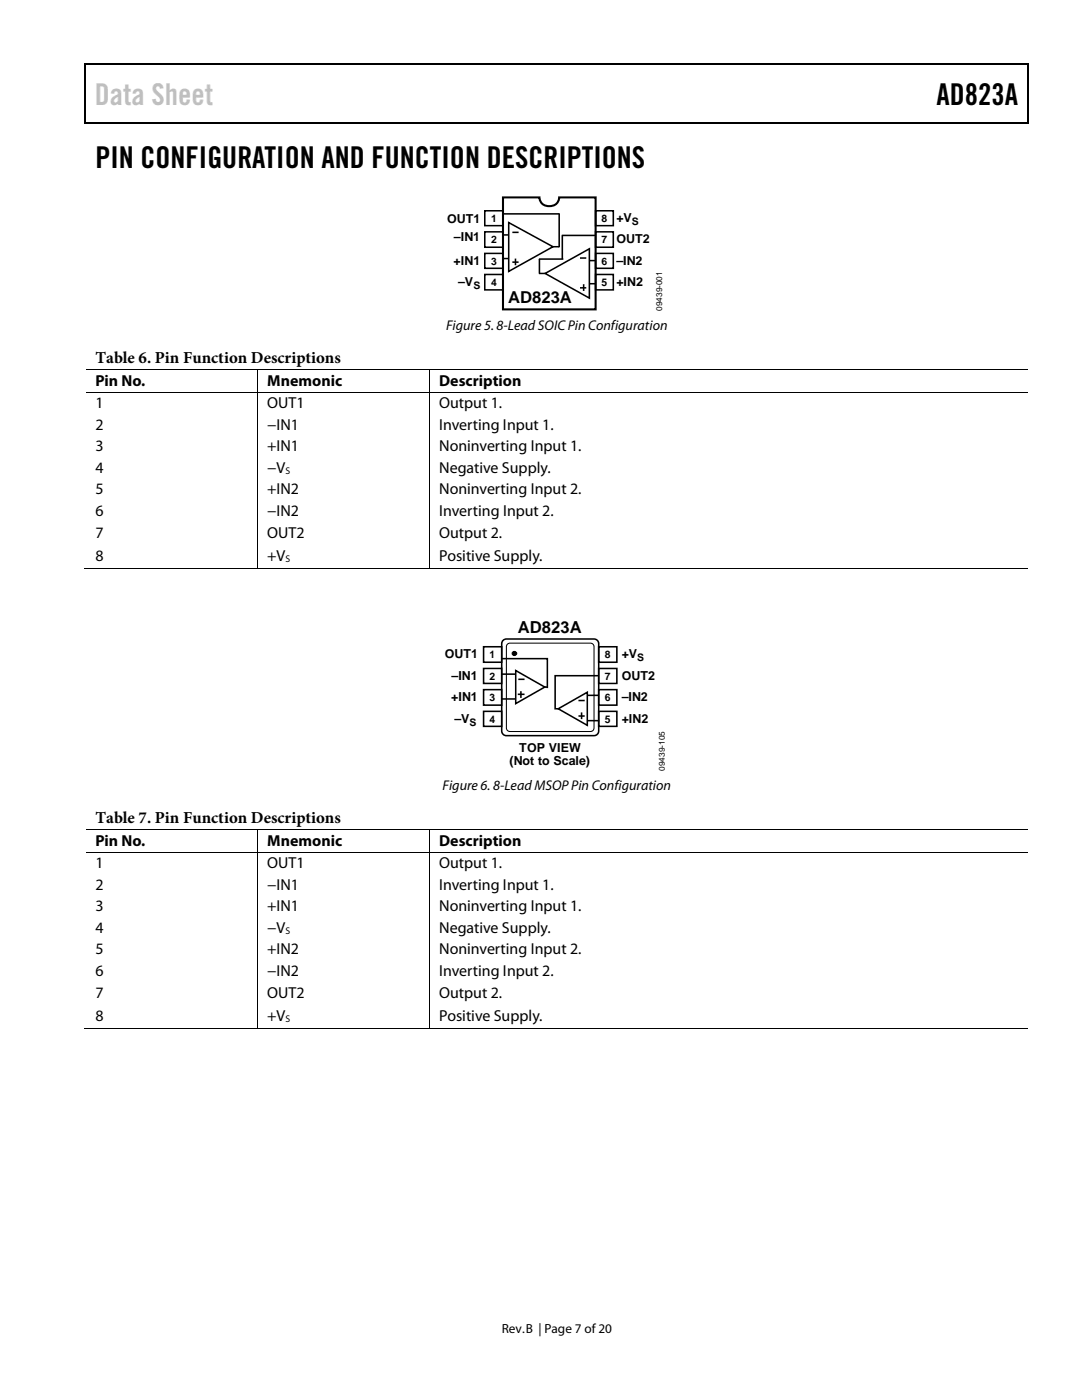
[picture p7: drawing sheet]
<svg xmlns="http://www.w3.org/2000/svg" width="216mm" height="279mm" viewBox="0 0 216 279" stroke-linecap="round" stroke-linejoin="round" font-family="sans-serif">
<path d="M16.9 12.7h.2v1h-.2zM16.9 12.7h.2v.3h-.2zM82.5 12.7h.3v.3h-.3zM205.1 12.7h.2v1h-.2zM205.1 12.7h.2v.3h-.2zM16.9 24.4h.2v.3h-.2zM82.3 24.4h.2v.3h-.2zM205.1 24.4h.2v.3h-.2z" fill="#000"/>
<path d="M17 13.7v10.7M17.1 12.8h65.4M82.8 12.8h122.3M205.2 13.7v10.7M17.1 24.5h188" fill="none" stroke="#000" stroke-width=".25"/>
<path d="M100.5 42.7h11.1M100.6 46.9h1.9M100.6 51.6h1.9M107.5 51.7h4.9M107.5 54.6h1.4M107.6 51.7v2.9M109.6 49.2h2M111.6 42.6v6.7M112.1 47h6.7M112.2 47v4.7M116.8 52h1.9M116.8 56.6h1.9" fill="none" stroke="#000" stroke-width=".31"/>
<path d="M101.5 44.4l8.8 4.8-8.8 5z" fill="#fff"/>
<path d="M101.5 44.4l8.8 4.8-8.8 5zM102.2 46.4h1.3M102.2 52.3h1.3M102.9 51.6v1.3" fill="none" stroke="#000" stroke-width=".31"/>
<path d="M108.8 54.6l8.8-4.9v9.8z" fill="#fff"/>
<path d="M96.7 42.1h3.7v2.9h-3.7zM96.7 46.3h3.7v3h-3.7zM96.7 50.6h3.7v2.9h-3.7zM96.7 54.8h3.7v3.1h-3.7zM108.8 54.6l8.8-4.9v9.8zM115.7 51.5h1.3M115.7 57.4h1.3M116.5 56.7v1.4M118.8 42.1h3.6v2.9h-3.6zM118.8 46.3h3.6v3h-3.6zM118.8 50.6h3.6v2.9h-3.6zM118.8 54.8h3.6v3.1h-3.6z" fill="none" stroke="#000" stroke-width=".31"/>
<path d="M100.4 39.4h7.2v.1a1.99 1.99 0 0 0 2.1 1.6 1.99 1.99 0 0 0 1.9-1.7h7.2v22.3h-18.4z" fill="none" stroke="#000" stroke-width=".41"/>
<g fill="none" stroke="#000" stroke-width=".2">
<path d="M17.1 73.8h34.2M17.1 78.3h34.2M51.4 73.9v4.3M51.4 78.4v35M51.5 73.8h34.2M51.5 78.3h34.2M85.7 73.9v4.3M85.7 78.4v35M85.8 73.8h119.3M85.8 78.3h119.3M16.9 113.5h34.4M51.5 113.5h34.2"/>
<path d="M85.8 113.5h119.3"/>
</g>
<path d="M51.3 73.7h.2v.2h-.2zM51.3 78.2h.2v.2h-.2zM85.7 73.7h.1v.2h-.1zM85.7 78.2h.1v.2h-.1zM51.3 113.4h.2v.2h-.2zM85.7 113.4h.1v.2h-.1z" fill="#000"/>
<path d="M96.5 129.1h3.6v3.1h-3.6z" fill="#fff"/>
<path d="M96.5 129.1h3.6v3.1h-3.6z" fill="none" stroke="#000" stroke-width=".31"/>
<path d="M96.5 133.4h3.6v3h-3.6z" fill="#fff"/>
<path d="M96.5 133.4h3.6v3h-3.6z" fill="none" stroke="#000" stroke-width=".31"/>
<path d="M96.5 137.6h3.6v3.1h-3.6z" fill="#fff"/>
<path d="M96.5 137.6h3.6v3.1h-3.6z" fill="none" stroke="#000" stroke-width=".31"/>
<path d="M96.5 142h3.6v3h-3.6z" fill="#fff"/>
<path d="M96.5 142h3.6v3h-3.6z" fill="none" stroke="#000" stroke-width=".31"/>
<path d="M119.5 129.1h3.6v3.1h-3.6z" fill="#fff"/>
<path d="M119.5 129.1h3.6v3.1h-3.6z" fill="none" stroke="#000" stroke-width=".31"/>
<path d="M119.5 133.4h3.6v3h-3.6z" fill="#fff"/>
<path d="M119.5 133.4h3.6v3h-3.6z" fill="none" stroke="#000" stroke-width=".31"/>
<path d="M119.5 137.6h3.6v3.1h-3.6z" fill="#fff"/>
<path d="M119.5 137.6h3.6v3.1h-3.6z" fill="none" stroke="#000" stroke-width=".31"/>
<path d="M119.5 142h3.6v3h-3.6z" fill="#fff"/>
<path d="M100.4 127.8l.6-.3h17.5a.93 .93 0 0 1 1 1v17.4a.93 .93 0 0 1-1 .9h-17.5a.93 .93 0 0 1-.9-.9v-17.4zM119.5 142h3.6v3h-3.6z" fill="none" stroke="#000" stroke-width=".31"/>
<g fill="none" stroke="#000" stroke-width=".21">
<path d="M101.3 128.6l.5-.2h16a.71 .71 0 0 1 .7 .7v16.2a.71 .71 0 0 1-.7 .7h-16a.71 .71 0 0 1-.8-.7v-16.2z"/>
<circle cx="102.7" cy="130.4" r=".44"/>
</g>
<circle cx="102.7" cy="130.4" r=".44" fill="#000"/>
<path d="M102.9 133.8l5.8 3.3-5.8 3.3z" fill="#fff"/>
<path d="M100.1 134.5h2.8M100.1 139.5h2.8M102.9 133.8l5.8 3.3-5.8 3.3zM108.6 137.1h.7" fill="none" stroke="#000" stroke-width=".31"/>
<path d="M111.4 141.5l5.8-3.3v6.6z" fill="#fff"/>
<path d="M100.1 131.4h9.1v5.9M103.3 138.6h1.4M103.4 135.6h1.3M103.9 137.9v1.4M115.4 139.8h1.3M117.2 138.8h2.3M119.5 134.9h-8.7v6.6h.6M111.4 141.5l5.8-3.3v6.6zM115.4 142.9h1.3M116 142.2v1.3M117.2 143.8h2.4" fill="none" stroke="#000" stroke-width=".31"/>
<g fill="none" stroke="#000" stroke-width=".2">
<path d="M17.1 165.6h34.2M17.1 170.1h34.2M51.4 165.6v4.4M51.4 170.2v35M51.5 165.6h34.2M51.5 170.1h34.2M85.7 165.6v4.4M85.7 170.2v35M85.8 165.6h119.3M85.8 170.1h119.3M16.9 205.3h34.4M51.5 205.3h34.2"/>
<path d="M85.8 205.3h119.3"/>
</g>
<path d="M51.3 165.5h.2v.2h-.2zM51.3 170h.2v.2h-.2zM85.7 165.5h.1v.2h-.1zM85.7 170h.1v.2h-.1zM51.3 205.2h.2v.2h-.2zM85.7 205.2h.1v.2h-.1z" fill="#000"/>
<path d="M104.9 264.1h1.6v3h-1.6z" fill="#fff"/>
<text font-size="6" fill="#c1c1c1" x="18.9" y="21">Data Sheet</text>
<g font-size="6">
<text x="186.9" y="21">AD823A</text>
<text x="19" y="33.6">PIN CONFIGURATION AND FUNCTION DESCRIPTIONS</text>
</g>
<g font-size="3.3">
<text x="101.4" y="60.4">AD823A</text>
<text x="19" y="72.5">Table 6. Pin Function Descriptions</text>
<text x="103.3" y="126.4">AD823A</text>
<text x="19" y="164.3">Table 7. Pin Function Descriptions</text>
</g>
<g font-size="3.2">
<text x="19" y="77">Pin No.</text>
<text x="53.3" y="77">Mnemonic</text>
<text x="87.7" y="77">Description</text>
<text x="19" y="81.5">1</text>
<text x="53.3" y="81.5">OUT1</text>
<text x="87.7" y="81.5">Output 1.</text>
<text x="19" y="85.8">2</text>
<text x="53.3" y="85.8">−IN1</text>
<text x="87.6" y="85.8">Inverting Input 1.</text>
<text x="19" y="90.1">3</text>
<text x="19" y="94.4">4</text>
<text x="53.3" y="90.1">+IN1</text>
<text x="53.3" y="94.4">−V</text>
<text x="87.7" y="94.4">Negative Supply.</text>
<text x="87.7" y="90.1">Noninverting Input 1.</text>
<text x="19" y="98.7">5</text>
<text x="53.3" y="98.7">+IN2</text>
<text x="87.7" y="98.7">Noninverting Input 2.</text>
<text x="19" y="103">6</text>
<text x="19" y="107.3">7</text>
<text x="53.3" y="107.3">OUT2</text>
<text x="53.3" y="103">−IN2</text>
<text x="87.7" y="103">Inverting Input 2.</text>
<text x="87.7" y="107.3">Output 2.</text>
<text x="19" y="112">8</text>
<text x="53.3" y="112">+V</text>
<text x="87.7" y="112">Positive Supply.</text>
<text x="19" y="168.8">Pin No.</text>
<text x="19" y="173.3">1</text>
<text x="53.3" y="173.3">OUT1</text>
<text x="53.3" y="168.8">Mnemonic</text>
<text x="87.7" y="168.8">Description</text>
<text x="87.7" y="173.3">Output 1.</text>
<text x="19" y="177.6">2</text>
<text x="53.3" y="177.6">−IN1</text>
<text x="87.6" y="177.6">Inverting Input 1.</text>
<text x="19" y="181.9">3</text>
<text x="53.3" y="181.9">+IN1</text>
<text x="87.7" y="181.9">Noninverting Input 1.</text>
<text x="19" y="186.2">4</text>
<text x="19" y="190.5">5</text>
<text x="53.3" y="186.2">−V</text>
<text x="53.3" y="190.5">+IN2</text>
<text x="87.7" y="186.2">Negative Supply.</text>
<text x="87.7" y="190.5">Noninverting Input 2.</text>
<text x="19" y="194.8">6</text>
<text x="53.3" y="194.8">−IN2</text>
<text x="87.6" y="194.8">Inverting Input 2.</text>
<text x="19" y="199.1">7</text>
<text x="19" y="203.8">8</text>
<text x="53.3" y="199.1">OUT2</text>
<text x="53.3" y="203.8">+V</text>
<text x="87.7" y="203.8">Positive Supply.</text>
<text x="87.7" y="199.1">Output 2.</text>
</g>
<g font-size="2.8">
<text x="89" y="65.9">Figure 5. 8-Lead SOIC Pin Configuration</text>
<text x="88.3" y="157.7">Figure 6. 8-Lead MSOP Pin Configuration</text>
</g>
<g font-size="2.6">
<text x="100.1" y="266">Rev.</text>
<text x="104.9" y="266.1">B</text>
<text x="107.5" y="266">| Page 7 of 20</text>
</g>
<g font-size="2.5">
<text x="89.2" y="44.5">OUT1</text>
<text x="123" y="44.4">+V</text>
<text x="90.5" y="52.9">+IN1</text>
<text x="90.6" y="48.2">–IN1</text>
<text x="123" y="52.8">–IN2</text>
<text x="123" y="48.5">OUT2</text>
<text x="91.4" y="57">–V</text>
<text x="123" y="57">+IN2</text>
<text x="88.7" y="131.4">OUT1</text>
<text x="124" y="131.4">+V</text>
<text x="90.1" y="135.6">–IN1</text>
<text x="124" y="135.6">OUT2</text>
<text x="90" y="139.9">+IN1</text>
<text x="124" y="139.9">–IN2</text>
<text x="90.7" y="144.2">–V</text>
<text x="124" y="144.2">+IN2</text>
<text x="101.7" y="152.6">(Not to Scale)</text>
<text x="103.6" y="150.2">TOP VIEW</text>
</g>
<g font-size="2.1">
<text x="98" y="44.3">1</text>
<text x="120" y="44.3">8</text>
<text x="126.1" y="45">S</text>
<text x="98" y="48.6">2</text>
<text x="98" y="52.8">3</text>
<text x="120" y="48.6">7</text>
<text x="120" y="52.8">6</text>
<text x="94.5" y="57.7">S</text>
<text x="98" y="57.1">4</text>
<text x="120" y="57.1">5</text>
<text x="97.7" y="131.3">1</text>
<text x="120.7" y="131.3">8</text>
<text x="127.2" y="132">S</text>
<text x="97.7" y="135.6">2</text>
<text x="120.7" y="135.6">7</text>
<text x="97.7" y="139.9">3</text>
<text x="120.7" y="139.9">6</text>
<text x="93.7" y="144.8">S</text>
<text x="97.7" y="144.2">4</text>
<text x="120.7" y="144.2">5</text>
</g>
<g font-size="1.9">
<text x="57" y="94.6">S</text>
<text x="57" y="112.2">S</text>
<text x="57" y="186.4">S</text>
<text x="57" y="204">S</text>
</g>
<g font-size="1.7">
<text x="132.2" y="62" transform="rotate(-90 132.2 62)">09439-001</text>
<text x="132.6" y="153.9" transform="rotate(-90 132.6 153.9)">09439-105</text>
</g>
</svg>
